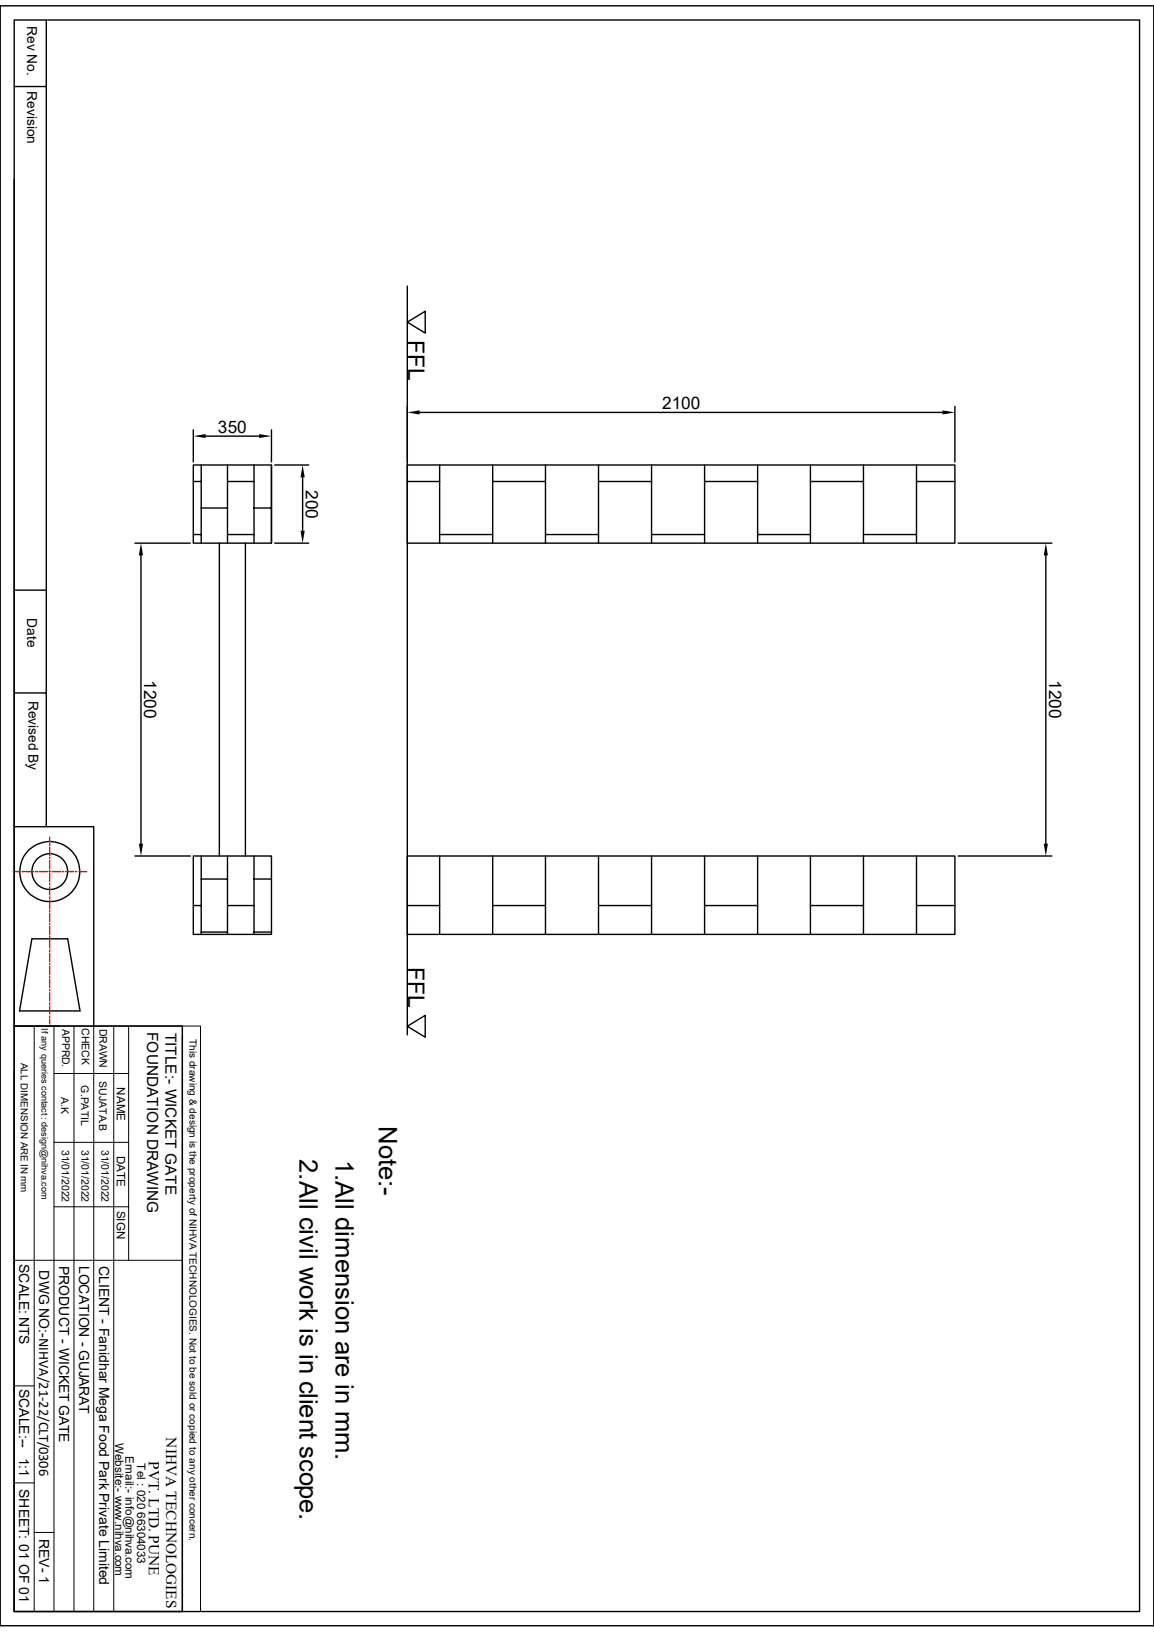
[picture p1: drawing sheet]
<svg xmlns="http://www.w3.org/2000/svg" width="210mm" height="297mm" viewBox="0 0 210 297" stroke-linecap="round" stroke-linejoin="round" font-family="sans-serif">
<g fill="none" stroke="#000" stroke-width=".25">
<path d="M0 1.1h210v294.8h-210zM0 1.1v294.8M2.6 3.6h204.8v289.7h-204.8zM2.6 15.7h5.8M8.4 3.6v146.9M2.6 32.6v117.9h14.5v36.2M74.1 52.1v136.2M74.1 58.6l3.3-2v4zM35.2 78.2v5.9M37.4 79.4h9.8M49.4 78.2v5.9M76.4 75.1h95.1"/>
<path d="M173.8 74v10.1M24.6 98.8h10M35.2 84.6h14.2v14.2h-14.2zM35.2 87.6h1.4M35.2 97.3h1.4M36.6 84.6v14.2M36.6 92.5h4.8M39.9 98.8v57M41.4 87.6h4.8M41.4 97.3h4.8M41.4 84.6v14.2M44.7 98.8v57"/>
<path d="M46.2 84.6v14.2M46.2 92.5h3.2M49.4 84.6v14.2M50 98.8h6.2M50 84.6h6.2M55.1 86.9v9.7M74.1 87.6h5.9M74.1 84.6h99.7v14.2h-99.7zM80 84.6v14.2M80 97.3h9.7M89.7 84.6v14.2M89.7 87.6h9.6"/>
<path d="M99.3 84.6v14.2M99.3 97.3h9.6M108.9 84.6v14.2M108.9 87.6h9.7M118.6 84.6v14.2M118.6 97.3h9.6M128.2 84.6v14.2M128.2 87.6h9.7M137.9 84.6v14.2M137.9 97.3h9.6M147.5 84.6v14.2M147.5 87.6h9.6"/>
<path d="M157.1 84.6v14.2M157.1 97.3h9.7M166.8 84.6v14.2M166.8 87.6h7M174.4 98.8h17M2.6 107.4h5.8M25.7 101.1v52.4M190.3 101.1v52.4M2.6 126.1h5.8M2.6 150.5v36.2M24.6 155.8h10M35.2 155.8h14.2v14.3h-14.2z"/>
<path d="M36.6 155.8v14.3M36.6 160h4.8M41.4 155.8v14.3M46.2 155.8v14.3M46.2 160h3.2M74.1 155.8h99.7v14.3h-99.7zM80 155.8v14.3M89.7 155.8v14.3M99.3 155.8v14.3M108.9 155.8v14.3M118.6 155.8v14.3M128.2 155.8v14.3"/>
<path d="M137.9 155.8v14.3M147.5 155.8v14.3M157.1 155.8v14.3M166.8 155.8v14.3M174.4 155.8h17M5.8 170.9h6.5l2.3 13.1h-11zM35.2 164.8h1.4M36.6 169.6h4.8M41.4 164.8h4.8M46.2 169.6h3.2M74.1 164.8h5.9M89.7 164.8h9.6"/>
<path d="M108.9 164.8h9.7M128.2 164.8h9.7M147.5 164.8h9.6M166.8 164.8h7M2.6 186.7h30.6v106.6h-30.6zM2.6 194.8v98.5M74.1 186.8l3.3-2v4z"/>
<circle cx="9.1" cy="158.6" r="5.5"/>
<circle cx="9.1" cy="158.6" r="3.3"/>
</g>
<path d="M35.2 79.4l2.2-.4v.7zM47.2 79l2.2 .4-2.2 .3zM74.1 75.1l2.3-.4v.7zM171.5 74.7l2.3 .4-2.3 .3zM55.1 84.6l.4 2.3h-.8zM54.7 96.6h.8l-.4 2.2zM25.7 98.8l.3 2.3h-.7zM190.3 98.8l.4 2.3h-.8zM25.3 153.5h.7l-.3 2.3zM189.9 153.5h.8l-.4 2.3z" fill="#000"/>
<g fill="none" stroke="#000" stroke-width=".18">
<path d="M2.6 186.7h30.6M6.2 186.7v106.6M9.8 195.4h13.6M9.8 186.7v106.6M13.5 186.7v106.6M17.1 186.7v106.6M20.7 186.7v106.6M23.4 186.7v42.7M33.2 186.7h3.3v106.6h-3.3zM33.2 188.6v104.7M9.8 219.6h13.6M9.8 207.9h13.6"/>
<path d="M2.6 229.4h30.6M2.6 252.2h3.6M2.6 269.9h3.6M6.2 278.9h3.6"/>
</g>
<g fill="none" stroke="#f00" stroke-width=".25">
<path d="M2.4 158.6h1.4M4.1 158.6h.3M4.7 158.6h1.5M6.5 158.6h.3M7.1 158.6h1.5M8.9 158.6h.3M9.1 152.4v.8M9.1 153.5v.3M9.1 154.1v1.6M9.1 156v.3M9.1 156.5v1.6M9.1 158.4v.3"/>
<path d="M9.1 159v1.5M9.5 158.6h1.5M11.3 158.6h.3M11.9 158.6h1.5M13.7 158.6h.3M14.4 158.6h1.3M9.1 160.8v.3M9.1 161.4v1.5M9.1 163.2v.3M9.1 163.8v1.5M9.1 165.6v.3M9.1 166.2v1.5"/>
<path d="M9.1 168v.3M9.1 168.6v1.5M9.1 170.4v.3M9.1 171v1.6M9.1 172.8v.3M9.1 173.4v1.6M9.1 175.3v.3M9.1 175.9v1.5M9.1 177.7v.3M9.1 178.3v1.5M9.1 180.1v.3M9.1 180.7v1.5"/>
<path d="M9.1 182.5v.3M9.1 183.1v1.5M9.1 184.9v.3M9.1 185.5v.9"/>
</g>
<g font-size="4.7">
<text x="68.9" y="205" transform="rotate(90 68.9 205)">Note:-</text>
<text x="54.5" y="210.9" transform="rotate(90 54.5 210.9)">2.All civil work is in client scope.</text>
<text x="61.1" y="211.1" transform="rotate(90 61.1 211.1)">1.All dimension are in mm.</text>
</g>
<g font-size="4.1">
<text x="74.3" y="61.8" transform="rotate(90 74.3 61.8)">FFL</text>
<text x="74.3" y="176" transform="rotate(90 74.3 176)">FFL</text>
</g>
<g font-size="3.1">
<text x="120.5" y="74.5">2100</text>
<text x="39.7" y="78.7">350</text>
<text x="55.7" y="89.2" transform="rotate(90 55.7 89.2)">200</text>
<text x="26.2" y="123.7" transform="rotate(90 26.2 123.7)">1200</text>
<text x="190.9" y="123.7" transform="rotate(90 190.9 123.7)">1200</text>
</g>
<g font-size="2.8">
<text x="26.8" y="187.8" transform="rotate(90 26.8 187.8)">FOUNDATION DRAWING</text>
<text x="30.1" y="188" transform="rotate(90 30.1 188)">TITLE:- WICKET GATE</text>
<text x="30.3" y="261.6" transform="rotate(90 30.3 261.6)">NIHVA TECHNOLOGIES</text>
<text x="27.1" y="265.9" transform="rotate(90 27.1 265.9)">PVT. LTD. PUNE</text>
</g>
<g font-size="2.5">
<text x="5" y="4.7" transform="rotate(90 5 4.7)">Rev No.</text>
<text x="5" y="16.6" transform="rotate(90 5 16.6)">Revision</text>
<text x="5" y="112.5" transform="rotate(90 5 112.5)">Date</text>
<text x="5.2" y="127.5" transform="rotate(90 5.2 127.5)">Revised By</text>
<text x="3.5" y="230" transform="rotate(90 3.5 230)">SCALE: NTS</text>
<text x="7.1" y="231.2" transform="rotate(90 7.1 231.2)">DWG NO:-NIHVA/21-22/CLT/0306</text>
<text x="10.8" y="230.3" transform="rotate(90 10.8 230.3)">PRODUCT - WICKET GATE</text>
<text x="14.4" y="230.3" transform="rotate(90 14.4 230.3)">LOCATION - GUJARAT</text>
<text x="18" y="230.4" transform="rotate(90 18 230.4)">CLIENT - Fanidhar Mega Food Park Private Limited</text>
<text x="3.5" y="252.7" transform="rotate(90 3.5 252.7)">SCALE:--</text>
<text x="3.5" y="265.3" transform="rotate(90 3.5 265.3)">1:1</text>
<text x="3.5" y="271" transform="rotate(90 3.5 271)">SHEET: 01 OF 01</text>
<text x="7.2" y="280" transform="rotate(90 7.2 280)">REV- 1</text>
</g>
<g font-size="2.1">
<text x="21.3" y="197.9" transform="rotate(90 21.3 197.9)">NAME</text>
<text x="21.3" y="210.3" transform="rotate(90 21.3 210.3)">DATE</text>
<text x="21.3" y="220.3" transform="rotate(90 21.3 220.3)">SIGN</text>
<text x="21" y="262.6" transform="rotate(90 21 262.6)">Website:- www.nihva.com</text>
<text x="22.9" y="265" transform="rotate(90 22.9 265)">Email:- info@nihva.com</text>
<text x="25" y="266.3" transform="rotate(90 25 266.3)">Tel : 020 66304033</text>
</g>
<g font-size="1.9">
<text x="11.3" y="187.2" transform="rotate(90 11.3 187.2)">APPRD.</text>
<text x="14.9" y="187.1" transform="rotate(90 14.9 187.1)">CHECK</text>
<text x="18.1" y="187.2" transform="rotate(90 18.1 187.2)">DRAWN</text>
<text x="14.8" y="197.5" transform="rotate(90 14.8 197.5)">G.PATIL</text>
<text x="18.1" y="196.8" transform="rotate(90 18.1 196.8)">SUJATA.B</text>
<text x="11.1" y="199.6" transform="rotate(90 11.1 199.6)">A.K</text>
<text x="11.3" y="209.3" transform="rotate(90 11.3 209.3)">31/01/2022</text>
<text x="14.9" y="209.3" transform="rotate(90 14.9 209.3)">31/01/2022</text>
<text x="18.5" y="209.3" transform="rotate(90 18.5 209.3)">31/01/2022</text>
</g>
<g font-size="1.8">
<text x="34.5" y="189.1" transform="rotate(90 34.5 189.1)">This drawing &amp; design is the property of NIHVA TECHNOLOGIES. Not to be sold or copied to any other concern.</text>
<text x="3.8" y="193.4" transform="rotate(90 3.8 193.4)">ALL DIMENSION ARE IN mm</text>
</g>
<text font-size="1.7" x="7.5" y="187.2" transform="rotate(90 7.5 187.2)">If any queries contact : design@nihva.com</text>
</svg>
